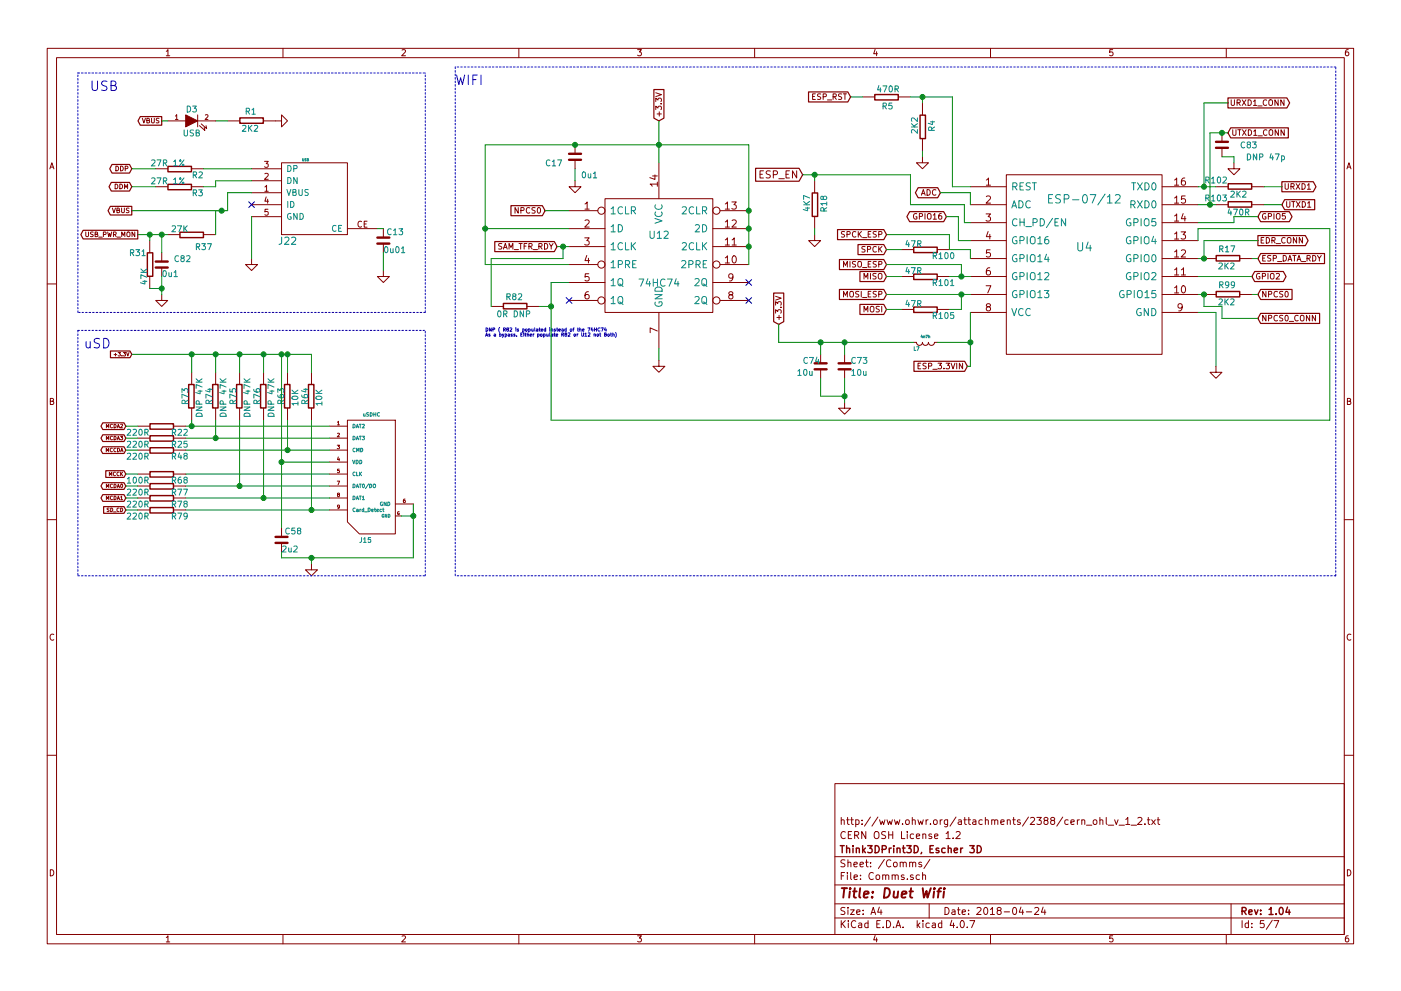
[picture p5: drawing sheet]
EESchema Schematic File Version 2
LIBS:power
LIBS:transistors
LIBS:conn
LIBS:linear
LIBS:regul
LIBS:cmos4000
LIBS:adc-dac
LIBS:memory
LIBS:xilinx
LIBS:microcontrollers
LIBS:dsp
LIBS:microchip
LIBS:analog_switches
LIBS:motorola
LIBS:texas
LIBS:intel
LIBS:audio
LIBS:interface
LIBS:digital-audio
LIBS:philips
LIBS:display
LIBS:cypress
LIBS:siliconi
LIBS:opto
LIBS:atmel
LIBS:contrib
LIBS:valves
LIBS:DuetWifi
LIBS:ATE
LIBS:DuetWifi-cache
EELAYER 25 0
EELAYER END
$Descr A4 11693 8268
encoding utf-8
Sheet 5 7
Title "Duet Wifi"
Date "2018-04-24"
Rev "1.04"
Comp "Think3DPrint3D, Escher 3D"
Comment1 "CERN OSH License 1.2"
Comment2 "http://www.ohwr.org/attachments/2388/cern_ohl_v_1_2.txt"
Comment3 ""
Comment4 ""
$EndDescr
$Comp
L GND #PWR041
U 1 1
P 3200 2250
AR Path="/53B18095" Ref="#PWR041"  Part="1" 
AR Path="/50577C6A/53B18095" Ref="#PWR69"  Part="1" 
F 0 "#PWR69" H 3200 2250 30  0001 C CNN
F 1 "GND" H 3200 2180 30  0001 C CNN
F 2 "" H 3200 2250 60  0001 C CNN
F 3 "" H 3200 2250 60  0001 C CNN
	1    3200 2250
	1    0    0    -1  
$EndComp
$Comp
L R_SMALL R63
U 1 1
P 2400 3300
F 0 "R63" V 2450 3300 50  0000 C CNN
F 1 "10K" V 2332 3312 50  0000 C CNN
F 2 "complib:R_0603" H 2400 3300 60  0001 C CNN
F 3 "" H 2400 3300 60  0001 C CNN
	1    2400 3300
	-1   0    0    1   
$EndComp
$Comp
L R_SMALL R64
U 1 1
P 2600 3300
F 0 "R64" V 2650 3300 50  0000 C CNN
F 1 "10K" V 2532 3312 50  0000 C CNN
F 2 "complib:R_0603" H 2600 3300 60  0001 C CNN
F 3 "" H 2600 3300 60  0001 C CNN
	1    2600 3300
	-1   0    0    1   
$EndComp
$Comp
L R_SMALL R73
U 1 1
P 1600 3300
F 0 "R73" V 1650 3300 50  0000 C CNN
F 1 "DNP 47K" V 1532 3312 50  0000 C CNN
F 2 "complib:R_0603" H 1600 3300 60  0001 C CNN
F 3 "" H 1600 3300 60  0001 C CNN
	1    1600 3300
	-1   0    0    1   
$EndComp
$Comp
L R_SMALL R74
U 1 1
P 1800 3300
F 0 "R74" V 1850 3300 50  0000 C CNN
F 1 "DNP 47K" V 1732 3312 50  0000 C CNN
F 2 "complib:R_0603" H 1800 3300 60  0001 C CNN
F 3 "" H 1800 3300 60  0001 C CNN
	1    1800 3300
	-1   0    0    1   
$EndComp
$Comp
L R_SMALL R76
U 1 1
P 2200 3300
F 0 "R76" V 2250 3300 50  0000 C CNN
F 1 "DNP 47K" V 2132 3312 50  0000 C CNN
F 2 "complib:R_0603" H 2200 3300 60  0001 C CNN
F 3 "" H 2200 3300 60  0001 C CNN
	1    2200 3300
	-1   0    0    1   
$EndComp
$Comp
L R_SMALL R75
U 1 1
P 2000 3300
F 0 "R75" V 2050 3300 50  0000 C CNN
F 1 "DNP 47K" V 1932 3312 50  0000 C CNN
F 2 "complib:R_0603" H 2000 3300 60  0001 C CNN
F 3 "" H 2000 3300 60  0001 C CNN
	1    2000 3300
	-1   0    0    1   
$EndComp
$Comp
L USBCONN-MicroB J22
U 1 1
P 2700 1650
AR Path="/51167B97" Ref="J22"  Part="1" 
AR Path="/50577C6A/51167B97" Ref="J22"  Part="1" 
F 0 "J22" H 2400 1300 60  0000 C CNN
F 1 "USB" H 2550 1975 20  0000 C CNN
F 2 "FE Footprints:uUSB_new" H 2700 1650 60  0001 C CNN
F 3 "" H 2700 1650 60  0001 C CNN
	1    2700 1650
	1    0    0    -1  
$EndComp
Text GLabel 1050 4250 0    30   Input ~ 0
SD_CD
Text GLabel 1050 3750 0    30   BiDi ~ 0
MCCDA
Text GLabel 1050 3950 0    30   Input ~ 0
MCCK
Text GLabel 1050 4150 0    30   BiDi ~ 0
MCDA1
Text GLabel 1050 4050 0    30   BiDi ~ 0
MCDA0
Text GLabel 1050 3650 0    30   BiDi ~ 0
MCDA3
Text GLabel 1050 3550 0    30   BiDi ~ 0
MCDA2
Text GLabel 1100 2950 0    30   Input ~ 0
+3.3V
$Comp
L uSD_Socket J15
U 1 1
P 3050 4000
F 0 "J15" H 3050 3500 40  0000 C CNN
F 1 "uSDHC" H 3100 4550 30  0000 C CNN
F 2 "complib:uSD_SKT" H 3050 4000 60  0001 C CNN
F 3 "" H 3050 4000 60  0001 C CNN
	1    3050 4000
	1    0    0    -1  
$EndComp
$Comp
L GND #PWR042
U 1 1
P 2300 1000
AR Path="/50F1BB8D" Ref="#PWR042"  Part="1" 
AR Path="/50577C6A/50F1BB8D" Ref="#PWR67"  Part="1" 
F 0 "#PWR67" H 2300 1000 30  0001 C CNN
F 1 "GND" H 2300 930 30  0001 C CNN
F 2 "" H 2300 1000 60  0001 C CNN
F 3 "" H 2300 1000 60  0001 C CNN
	1    2300 1000
	0    -1   -1   0   
$EndComp
Text GLabel 1350 1000 0    39   Output ~ 0
VBUS
$Comp
L C_SMALL C58
U 1 1
P 2350 4500
F 0 "C58" H 2375 4575 50  0000 L CNN
F 1 "2u2" H 2350 4425 50  0000 L CNN
F 2 "complib:C_0603" H 2350 4500 60  0001 C CNN
F 3 "" H 2350 4500 60  0001 C CNN
	1    2350 4500
	1    0    0    -1  
$EndComp
Text Notes 700  2900 0    79   ~ 0
uSD
$Comp
L GND #PWR043
U 1 1
P 2600 4700
AR Path="/505F7C09" Ref="#PWR043"  Part="1" 
AR Path="/50577C6A/505F7C09" Ref="#PWR68"  Part="1" 
F 0 "#PWR68" H 2600 4700 30  0001 C CNN
F 1 "GND" H 2600 4630 30  0001 C CNN
F 2 "" H 2600 4700 60  0001 C CNN
F 3 "" H 2600 4700 60  0001 C CNN
	1    2600 4700
	1    0    0    -1  
$EndComp
Text Notes 3800 700  0    79   ~ 0
WIFI
Text Notes 750  750  0    79   ~ 0
USB
$Comp
L R_SMALL R1
U 1 1
P 2100 1000
F 0 "R1" V 2175 1008 50  0000 C CNN
F 1 "2K2" V 2032 1012 50  0000 C CNN
F 2 "complib:R_0603" H 2100 1000 60  0001 C CNN
F 3 "" H 2100 1000 60  0001 C CNN
	1    2100 1000
	0    -1   -1   0   
$EndComp
$Comp
L LED D3
U 1 1
P 1600 1000
F 0 "D3" H 1600 1100 50  0000 C CNN
F 1 "USB" H 1600 900 50  0000 C CNN
F 2 "complib:D_0603" H 1600 1000 60  0001 C CNN
F 3 "" H 1600 1000 60  0001 C CNN
	1    1600 1000
	1    0    0    -1  
$EndComp
$Comp
L R_SMALL R3
U 1 1
P 1500 1550
F 0 "R3" V 1550 1700 50  0000 C CNN
F 1 "27R 1%" V 1450 1450 50  0000 C CNN
F 2 "complib:R_0603" H 1500 1550 60  0001 C CNN
F 3 "" H 1500 1550 60  0001 C CNN
	1    1500 1550
	0    1    1    0   
$EndComp
$Comp
L R_SMALL R2
U 1 1
P 1500 1400
F 0 "R2" V 1550 1550 50  0000 C CNN
F 1 "27R 1%" V 1450 1300 50  0000 C CNN
F 2 "complib:R_0603" H 1500 1400 60  0001 C CNN
F 3 "" H 1500 1400 60  0001 C CNN
	1    1500 1400
	0    1    1    0   
$EndComp
$Comp
L GND #PWR044
U 1 1
P 2100 2150
AR Path="/505F6D36" Ref="#PWR044"  Part="1" 
AR Path="/50577C6A/505F6D36" Ref="#PWR66"  Part="1" 
F 0 "#PWR66" H 2100 2150 30  0001 C CNN
F 1 "GND" H 2100 2080 30  0001 C CNN
F 2 "" H 2100 2150 60  0001 C CNN
F 3 "" H 2100 2150 60  0001 C CNN
	1    2100 2150
	1    0    0    -1  
$EndComp
Text GLabel 1100 1750 0    39   Output ~ 0
VBUS
Text GLabel 1100 1550 0    39   BiDi ~ 0
DDM
Text GLabel 1100 1400 0    39   BiDi ~ 0
DDP
NoConn ~ 2100 1700
Text GLabel 7100 800  0    47   Input ~ 0
ESP_RST
Text GLabel 10500 2150 2    47   Input ~ 0
ESP_DATA_RDY
Text GLabel 4650 2050 0    47   Input ~ 0
SAM_TFR_RDY
Text GLabel 10500 2450 2    47   Input ~ 0
NPCS0
Text GLabel 7400 2300 0    47   Input ~ 0
MISO
Text GLabel 7400 2575 0    47   Input ~ 0
MOSI
Text GLabel 7400 2075 0    47   Input ~ 0
SPCK
$Comp
L R_SMALL R4
U 1 1
P 7700 1050
F 0 "R4" V 7775 1058 50  0000 C CNN
F 1 "2K2" V 7632 1062 50  0000 C CNN
F 2 "complib:R_0603" H 7700 1050 60  0001 C CNN
F 3 "~" H 7700 1050 60  0000 C CNN
	1    7700 1050
	1    0    0    -1  
$EndComp
$Comp
L GND #PWR045
U 1 1
P 7700 1300
AR Path="/568407A1" Ref="#PWR045"  Part="1" 
AR Path="/50577C6A/568407A1" Ref="#PWR74"  Part="1" 
F 0 "#PWR74" H 7700 1300 30  0001 C CNN
F 1 "GND" H 7700 1230 30  0001 C CNN
F 2 "" H 7700 1300 60  0001 C CNN
F 3 "" H 7700 1300 60  0001 C CNN
	1    7700 1300
	1    0    0    -1  
$EndComp
Text GLabel 10700 1550 2    47   Output ~ 0
URXD1
Text GLabel 10700 1700 2    47   Input ~ 0
UTXD1
Text GLabel 6500 2700 1    47   Input ~ 0
+3.3V
$Comp
L GND #PWR046
U 1 1
P 10150 3050
AR Path="/56840A06" Ref="#PWR046"  Part="1" 
AR Path="/50577C6A/56840A06" Ref="#PWR75"  Part="1" 
F 0 "#PWR75" H 10150 3050 30  0001 C CNN
F 1 "GND" H 10150 2980 30  0001 C CNN
F 2 "" H 10150 3050 60  0001 C CNN
F 3 "" H 10150 3050 60  0001 C CNN
	1    10150 3050
	1    0    0    -1  
$EndComp
Text GLabel 5500 1000 1    47   Input ~ 0
+3.3V
$Comp
L GND #PWR047
U 1 1
P 5500 3000
AR Path="/568495D3" Ref="#PWR047"  Part="1" 
AR Path="/50577C6A/568495D3" Ref="#PWR71"  Part="1" 
F 0 "#PWR71" H 5500 3000 30  0001 C CNN
F 1 "GND" H 5500 2930 30  0001 C CNN
F 2 "" H 5500 3000 60  0001 C CNN
F 3 "" H 5500 3000 60  0001 C CNN
	1    5500 3000
	1    0    0    -1  
$EndComp
$Comp
L ESP-07/12 U4
U 1 1
P 9050 2250
F 0 "U4" H 9050 2450 70  0000 C CNN
F 1 "ESP-07/12" H 9050 2850 70  0000 C CNN
F 2 "complib:ESP-12S" H 9050 2400 60  0001 C CNN
F 3 "~" H 9050 2400 60  0000 C CNN
	1    9050 2250
	1    0    0    -1  
$EndComp
Text GLabel 6700 1450 0    60   Input ~ 0
ESP_EN
$Comp
L R_SMALL R18
U 1 1
P 6800 1700
F 0 "R18" V 6875 1708 50  0000 C CNN
F 1 "4K7" V 6732 1712 50  0000 C CNN
F 2 "complib:R_0603" H 6800 1700 60  0001 C CNN
F 3 "~" H 6800 1700 60  0000 C CNN
	1    6800 1700
	1    0    0    -1  
$EndComp
$Comp
L GND #PWR048
U 1 1
P 7050 3350
AR Path="/5688FD9E" Ref="#PWR048"  Part="1" 
AR Path="/50577C6A/5688FD9E" Ref="#PWR73"  Part="1" 
F 0 "#PWR73" H 7050 3350 30  0001 C CNN
F 1 "GND" H 7050 3280 30  0001 C CNN
F 2 "" H 7050 3350 60  0001 C CNN
F 3 "" H 7050 3350 60  0001 C CNN
	1    7050 3350
	1    0    0    -1  
$EndComp
$Comp
L 74HC74 U12
U 1 1
P 5500 2100
F 0 "U12" H 5500 2250 60  0000 C CNN
F 1 "74HC74" H 5500 1850 60  0000 C CNN
F 2 "FE Footprints:TSSOP-14" H 5500 2050 60  0001 C CNN
F 3 "~" H 5500 2050 60  0000 C CNN
	1    5500 2100
	1    0    0    -1  
$EndComp
Text GLabel 4550 1750 0    47   Input ~ 0
NPCS0
NoConn ~ 6250 2350
NoConn ~ 6250 2500
NoConn ~ 4750 2500
$Comp
L R_SMALL R68
U 1 1
P 1350 3950
F 0 "R68" V 1400 4100 50  0000 C CNN
F 1 "100R" V 1400 3750 50  0000 C CNN
F 2 "complib:R_0603" H 1350 3950 60  0001 C CNN
F 3 "" H 1350 3950 60  0001 C CNN
	1    1350 3950
	0    1    1    0   
$EndComp
$Comp
L R_SMALL R77
U 1 1
P 1350 4050
F 0 "R77" V 1400 4200 50  0000 C CNN
F 1 "220R" V 1400 3850 50  0000 C CNN
F 2 "complib:R_0603" H 1350 4050 60  0001 C CNN
F 3 "" H 1350 4050 60  0001 C CNN
	1    1350 4050
	0    1    1    0   
$EndComp
$Comp
L R_SMALL R78
U 1 1
P 1350 4150
F 0 "R78" V 1400 4300 50  0000 C CNN
F 1 "220R" V 1400 3950 50  0000 C CNN
F 2 "complib:R_0603" H 1350 4150 60  0001 C CNN
F 3 "" H 1350 4150 60  0001 C CNN
	1    1350 4150
	0    1    1    0   
$EndComp
$Comp
L R_SMALL R79
U 1 1
P 1350 4250
F 0 "R79" V 1400 4400 50  0000 C CNN
F 1 "220R" V 1400 4050 50  0000 C CNN
F 2 "complib:R_0603" H 1350 4250 60  0001 C CNN
F 3 "" H 1350 4250 60  0001 C CNN
	1    1350 4250
	0    1    1    0   
$EndComp
$Comp
L R_SMALL R48
U 1 1
P 1350 3750
F 0 "R48" V 1400 3900 50  0000 C CNN
F 1 "220R" V 1400 3550 50  0000 C CNN
F 2 "complib:R_0603" H 1350 3750 60  0001 C CNN
F 3 "" H 1350 3750 60  0001 C CNN
	1    1350 3750
	0    1    1    0   
$EndComp
$Comp
L R_SMALL R25
U 1 1
P 1350 3650
F 0 "R25" V 1400 3800 50  0000 C CNN
F 1 "220R" V 1400 3450 50  0000 C CNN
F 2 "complib:R_0603" H 1350 3650 60  0001 C CNN
F 3 "" H 1350 3650 60  0001 C CNN
	1    1350 3650
	0    1    1    0   
$EndComp
$Comp
L R_SMALL R22
U 1 1
P 1350 3550
F 0 "R22" V 1400 3700 50  0000 C CNN
F 1 "220R" V 1400 3350 50  0000 C CNN
F 2 "complib:R_0603" H 1350 3550 60  0001 C CNN
F 3 "" H 1350 3550 60  0001 C CNN
	1    1350 3550
	0    1    1    0   
$EndComp
$Comp
L C_SMALL C13
U 1 1
P 3200 2000
F 0 "C13" H 3225 2075 50  0000 L CNN
F 1 "0u01" H 3200 1925 50  0000 L CNN
F 2 "complib:C_0603" H 3200 2000 60  0001 C CNN
F 3 "" H 3200 2000 60  0001 C CNN
	1    3200 2000
	1    0    0    -1  
$EndComp
$Comp
L GND #PWR049
U 1 1
P 6800 1950
AR Path="/56943A84" Ref="#PWR049"  Part="1" 
AR Path="/50577C6A/56943A84" Ref="#PWR72"  Part="1" 
F 0 "#PWR72" H 6800 1950 30  0001 C CNN
F 1 "GND" H 6800 1880 30  0001 C CNN
F 2 "" H 6800 1950 60  0001 C CNN
F 3 "" H 6800 1950 60  0001 C CNN
	1    6800 1950
	1    0    0    -1  
$EndComp
$Comp
L C_SMALL C17
U 1 1
P 4800 1300
F 0 "C17" H 4550 1250 50  0000 L CNN
F 1 "0u1" H 4850 1150 50  0000 L CNN
F 2 "complib:C_0603" H 4800 1300 60  0001 C CNN
F 3 "~" H 4800 1300 60  0000 C CNN
	1    4800 1300
	1    0    0    -1  
$EndComp
$Comp
L GND #PWR050
U 1 1
P 4800 1500
AR Path="/56943B32" Ref="#PWR050"  Part="1" 
AR Path="/50577C6A/56943B32" Ref="#PWR70"  Part="1" 
F 0 "#PWR70" H 4800 1500 30  0001 C CNN
F 1 "GND" H 4800 1430 30  0001 C CNN
F 2 "" H 4800 1500 60  0001 C CNN
F 3 "" H 4800 1500 60  0001 C CNN
	1    4800 1500
	1    0    0    -1  
$EndComp
$Comp
L R_SMALL R17
U 1 1
P 10250 2150
F 0 "R17" V 10325 2158 50  0000 C CNN
F 1 "2K2" V 10182 2162 50  0000 C CNN
F 2 "complib:R_0603" H 10250 2150 60  0001 C CNN
F 3 "~" H 10250 2150 60  0000 C CNN
	1    10250 2150
	0    -1   -1   0   
$EndComp
$Comp
L R_SMALL R82
U 1 1
P 4300 2550
F 0 "R82" V 4375 2558 50  0000 C CNN
F 1 "0R DNP" V 4232 2562 50  0000 C CNN
F 2 "complib:R_0603" H 4300 2550 60  0001 C CNN
F 3 "~" H 4300 2550 60  0000 C CNN
	1    4300 2550
	0    -1   -1   0   
$EndComp
Text Notes 4050 2800 0    28   ~ 0
DNP ( R82 is populated instead of the 74HC74\nAs a bypass. Either populate R82 or U12 not Both)
$Comp
L R_SMALL R99
U 1 1
P 10250 2450
F 0 "R99" V 10325 2458 50  0000 C CNN
F 1 "2K2" V 10182 2462 50  0000 C CNN
F 2 "complib:R_0603" H 10250 2450 60  0001 C CNN
F 3 "~" H 10250 2450 60  0000 C CNN
	1    10250 2450
	0    -1   -1   0   
$EndComp
$Comp
L R_SMALL R102
U 1 1
P 10350 1550
F 0 "R102" V 10400 1750 50  0000 C CNN
F 1 "2K2" V 10282 1562 50  0000 C CNN
F 2 "complib:R_0603" H 10350 1550 60  0001 C CNN
F 3 "~" H 10350 1550 60  0000 C CNN
	1    10350 1550
	0    -1   -1   0   
$EndComp
$Comp
L R_SMALL R103
U 1 1
P 10350 1700
F 0 "R103" V 10400 1900 50  0000 C CNN
F 1 "470R" V 10282 1712 50  0000 C CNN
F 2 "complib:R_0603" H 10350 1700 60  0001 C CNN
F 3 "~" H 10350 1700 60  0000 C CNN
	1    10350 1700
	0    -1   -1   0   
$EndComp
Text GLabel 10250 1100 2    47   Input ~ 0
UTXD1_CONN
Text GLabel 10250 850  2    47   Output ~ 0
URXD1_CONN
Text GLabel 10500 2000 2    47   Output ~ 0
EDR_CONN
$Comp
L C_SMALL C74
U 1 1
P 6850 3050
F 0 "C74" H 6700 3100 50  0000 L CNN
F 1 "10u" H 6650 3000 50  0000 L CNN
F 2 "FE Footprints:C_0805" H 6850 3050 60  0001 C CNN
F 3 "~" H 6850 3050 60  0000 C CNN
	1    6850 3050
	1    0    0    -1  
$EndComp
Text GLabel 1150 1950 0    39   Output ~ 0
USB_PWR_MON
$Comp
L R_SMALL R37
U 1 1
P 1600 1950
F 0 "R37" V 1700 2050 50  0000 C CNN
F 1 "27K" V 1550 1850 50  0000 C CNN
F 2 "complib:R_0603" H 1600 1950 60  0001 C CNN
F 3 "" H 1600 1950 60  0001 C CNN
	1    1600 1950
	0    1    1    0   
$EndComp
$Comp
L R_SMALL R31
U 1 1
P 1250 2200
F 0 "R31" H 1150 2300 50  0000 C CNN
F 1 "47K" V 1200 2100 50  0000 C CNN
F 2 "complib:R_0603" H 1250 2200 60  0001 C CNN
F 3 "" H 1250 2200 60  0001 C CNN
	1    1250 2200
	1    0    0    -1  
$EndComp
$Comp
L C_SMALL C82
U 1 1
P 1350 2200
F 0 "C82" H 1450 2250 50  0000 L CNN
F 1 "0u1" H 1350 2125 50  0000 L CNN
F 2 "complib:C_0603" H 1350 2200 60  0001 C CNN
F 3 "" H 1350 2200 60  0001 C CNN
	1    1350 2200
	1    0    0    -1  
$EndComp
$Comp
L GND #PWR051
U 1 1
P 1350 2450
AR Path="/5706BFDA" Ref="#PWR051"  Part="1" 
AR Path="/50577C6A/5706BFDA" Ref="#PWR65"  Part="1" 
F 0 "#PWR65" H 1350 2450 30  0001 C CNN
F 1 "GND" H 1350 2380 30  0001 C CNN
F 2 "" H 1350 2450 60  0001 C CNN
F 3 "" H 1350 2450 60  0001 C CNN
	1    1350 2450
	1    0    0    -1  
$EndComp
$Comp
L C_SMALL C83
U 1 1
P 10200 1200
F 0 "C83" H 10350 1200 50  0000 L CNN
F 1 "DNP 47p" H 10400 1100 50  0000 L CNN
F 2 "complib:C_0603" H 10200 1200 60  0001 C CNN
F 3 "~" H 10200 1200 60  0000 C CNN
	1    10200 1200
	1    0    0    -1  
$EndComp
$Comp
L GND #PWR052
U 1 1
P 10300 1350
AR Path="/5719E79B" Ref="#PWR052"  Part="1" 
AR Path="/50577C6A/5719E79B" Ref="#PWR76"  Part="1" 
F 0 "#PWR76" H 10300 1350 30  0001 C CNN
F 1 "GND" H 10300 1280 30  0001 C CNN
F 2 "" H 10300 1350 60  0001 C CNN
F 3 "" H 10300 1350 60  0001 C CNN
	1    10300 1350
	1    0    0    -1  
$EndComp
$Comp
L C_SMALL C73
U 1 1
P 7050 3050
F 0 "C73" H 7100 3100 50  0000 L CNN
F 1 "10u" H 7100 3000 50  0000 L CNN
F 2 "FE Footprints:C_0805" H 7050 3050 60  0001 C CNN
F 3 "~" H 7050 3050 60  0000 C CNN
	1    7050 3050
	1    0    0    -1  
$EndComp
Text GLabel 10500 2650 2    47   Input ~ 0
NPCS0_CONN
Text GLabel 10500 1800 2    47   BiDi ~ 0
GPIO5
Text GLabel 10450 2300 2    47   BiDi ~ 0
GPIO2
Text GLabel 7850 1600 0    47   BiDi ~ 0
ADC
Text GLabel 7900 1800 0    47   BiDi ~ 0
GPIO16
$Comp
L R_SMALL R5
U 1 1
P 7400 800
F 0 "R5" V 7475 808 50  0000 C CNN
F 1 "470R" V 7332 812 50  0000 C CNN
F 2 "complib:R_0603" H 7400 800 60  0001 C CNN
F 3 "~" H 7400 800 60  0000 C CNN
	1    7400 800 
	0    1    1    0   
$EndComp
$Comp
L R_SMALL R100
U 1 1
P 7725 2075
F 0 "R100" V 7775 2225 50  0000 C CNN
F 1 "47R" V 7675 1975 50  0000 C CNN
F 2 "complib:R_0603" H 7725 2075 60  0001 C CNN
F 3 "" H 7725 2075 60  0001 C CNN
	1    7725 2075
	0    1    1    0   
$EndComp
$Comp
L R_SMALL R101
U 1 1
P 7725 2300
F 0 "R101" V 7775 2450 50  0000 C CNN
F 1 "47R" V 7675 2200 50  0000 C CNN
F 2 "complib:R_0603" H 7725 2300 60  0001 C CNN
F 3 "" H 7725 2300 60  0001 C CNN
	1    7725 2300
	0    1    1    0   
$EndComp
$Comp
L R_SMALL R105
U 1 1
P 7725 2575
F 0 "R105" V 7775 2725 50  0000 C CNN
F 1 "47R" V 7675 2475 50  0000 C CNN
F 2 "complib:R_0603" H 7725 2575 60  0001 C CNN
F 3 "" H 7725 2575 60  0001 C CNN
	1    7725 2575
	0    1    1    0   
$EndComp
$Comp
L L_MINI L7
U 1 1
P 7725 2850
F 0 "L7" H 7650 2800 30  0000 C CNN
F 1 "4n7h" H 7725 2900 22  0000 C CNN
F 2 "Inductor_SMD:L_0603_1608Metric" H 7725 2850 60  0001 C CNN
F 3 "" H 7725 2850 60  0000 C CNN
	1    7725 2850
	1    0    0    -1  
$EndComp
Text GLabel 7400 2450 0    47   Input ~ 0
MOSI_ESP
Wire Wire Line
	3200 1900 3150 1900
Connection ~ 1800 2950
Wire Wire Line
	1800 2950 1800 3100
Connection ~ 2200 2950
Wire Wire Line
	2200 2950 2200 3100
Connection ~ 2350 3850
Connection ~ 3450 4300
Wire Wire Line
	3450 4650 3450 4200
Wire Wire Line
	2350 4650 3450 4650
Wire Notes Line
	3550 2600 650  2600
Wire Wire Line
	2100 1600 1900 1600
Wire Wire Line
	1900 1600 1900 1750
Wire Wire Line
	1400 1000 1350 1000
Wire Notes Line
	11150 4800 3800 4800
Wire Notes Line
	11150 4800 11150 550 
Wire Notes Line
	11150 550  3800 550 
Wire Notes Line
	650  2750 3550 2750
Wire Notes Line
	650  2750 650  4800
Wire Notes Line
	650  4800 3550 4800
Wire Notes Line
	3550 4800 3550 2750
Wire Notes Line
	3800 550  3800 4800
Wire Wire Line
	1900 1750 1100 1750
Wire Wire Line
	1100 1400 1300 1400
Wire Wire Line
	1100 1550 1300 1550
Wire Wire Line
	1700 1400 2100 1400
Wire Wire Line
	2100 1500 1800 1500
Wire Wire Line
	1800 1500 1800 1550
Wire Wire Line
	1800 1550 1700 1550
Wire Notes Line
	3550 2600 3550 600 
Wire Notes Line
	650  2600 650  600 
Wire Wire Line
	2600 4700 2600 4650
Connection ~ 2600 4650
Wire Wire Line
	1800 1000 1900 1000
Wire Wire Line
	2350 4650 2350 4600
Wire Notes Line
	650  600  3550 600 
Wire Wire Line
	3350 4300 3450 4300
Wire Wire Line
	2350 2950 2350 4400
Wire Wire Line
	2000 2950 2000 3100
Connection ~ 2000 2950
Wire Wire Line
	1600 2950 1600 3100
Connection ~ 1600 2950
Wire Wire Line
	2100 2150 2100 1800
Wire Wire Line
	7700 1300 7700 1250
Wire Wire Line
	7600 800  7950 800 
Wire Wire Line
	10000 1550 10150 1550
Wire Wire Line
	10000 1700 10150 1700
Wire Wire Line
	6500 2700 6500 2850
Wire Wire Line
	10000 2600 10150 2600
Wire Wire Line
	10150 2600 10150 3050
Wire Wire Line
	5500 2900 5500 3000
Wire Wire Line
	5500 1000 5500 1350
Wire Wire Line
	7925 2300 8100 2300
Wire Wire Line
	6700 1450 7600 1450
Wire Wire Line
	8100 1550 7950 1550
Wire Wire Line
	7950 1550 7950 800 
Wire Wire Line
	7050 3150 7050 3350
Wire Wire Line
	4550 1750 4750 1750
Wire Wire Line
	4050 2200 4750 2200
Wire Wire Line
	4050 1200 4050 2200
Wire Wire Line
	4650 2050 4750 2050
Wire Wire Line
	4750 1900 4050 1900
Connection ~ 4050 1900
Wire Wire Line
	6250 1200 6250 2200
Connection ~ 6250 2050
Connection ~ 6250 1900
Connection ~ 6250 1750
Wire Wire Line
	4750 2350 4600 2350
Wire Wire Line
	4600 2350 4600 3500
Wire Wire Line
	4600 3500 11100 3500
Wire Wire Line
	11100 3500 11100 1900
Wire Wire Line
	1050 3650 1150 3650
Wire Wire Line
	1550 3750 2750 3750
Wire Wire Line
	1050 3950 1150 3950
Wire Wire Line
	1050 4050 1150 4050
Wire Wire Line
	1050 4150 1150 4150
Wire Wire Line
	1550 3950 2750 3950
Wire Wire Line
	1550 4250 2750 4250
Wire Wire Line
	1150 3550 1050 3550
Wire Wire Line
	1550 3550 2750 3550
Wire Wire Line
	1600 3550 1600 3500
Connection ~ 1600 3550
Wire Wire Line
	2750 3850 2350 3850
Wire Wire Line
	1550 4050 2750 4050
Wire Wire Line
	2000 4050 2000 3500
Connection ~ 2000 4050
Wire Wire Line
	1550 4150 2750 4150
Wire Wire Line
	2200 4150 2200 3500
Connection ~ 2200 4150
Wire Wire Line
	1050 3750 1150 3750
Wire Wire Line
	1050 4250 1150 4250
Wire Wire Line
	1550 3650 2750 3650
Wire Wire Line
	1800 3650 1800 3500
Connection ~ 1800 3650
Wire Wire Line
	1100 2950 2600 2950
Wire Wire Line
	2400 2950 2400 3100
Connection ~ 2350 2950
Wire Wire Line
	2600 2950 2600 3100
Connection ~ 2400 2950
Wire Wire Line
	2400 3500 2400 3750
Connection ~ 2400 3750
Wire Wire Line
	2600 3500 2600 4250
Connection ~ 2600 4250
Wire Wire Line
	3200 2250 3200 2100
Wire Wire Line
	6800 1450 6800 1500
Wire Wire Line
	7700 850  7700 800 
Connection ~ 7700 800 
Wire Wire Line
	6800 1950 6800 1900
Connection ~ 6800 1450
Wire Wire Line
	4800 1400 4800 1500
Wire Wire Line
	4050 1200 6250 1200
Connection ~ 5500 1200
Connection ~ 4800 1200
Wire Wire Line
	10450 2150 10500 2150
Wire Wire Line
	10050 2150 10000 2150
Wire Wire Line
	4700 2150 4700 2050
Wire Wire Line
	4100 2150 4700 2150
Wire Wire Line
	4100 2150 4100 2550
Connection ~ 4700 2050
Wire Wire Line
	4500 2550 4600 2550
Connection ~ 4600 2550
Wire Wire Line
	7050 2850 7050 2950
Connection ~ 7050 2850
Wire Wire Line
	10000 2450 10050 2450
Wire Wire Line
	10500 2450 10450 2450
Wire Wire Line
	10700 1550 10550 1550
Wire Wire Line
	10700 1700 10550 1700
Connection ~ 7050 3300
Wire Wire Line
	10100 1100 10100 1700
Connection ~ 10100 1700
Wire Wire Line
	10050 850  10250 850 
Wire Wire Line
	10050 850  10050 1550
Connection ~ 10050 1550
Wire Wire Line
	10100 1100 10250 1100
Wire Wire Line
	6850 2950 6850 2850
Connection ~ 6850 2850
Wire Wire Line
	6850 3150 6850 3300
Wire Wire Line
	1850 1750 1800 1750
Wire Wire Line
	1800 1750 1800 1950
Connection ~ 1850 1750
Wire Wire Line
	1350 2300 1350 2450
Wire Wire Line
	1350 2400 1250 2400
Connection ~ 1350 2400
Wire Wire Line
	1350 1950 1350 2100
Wire Wire Line
	1150 1950 1400 1950
Wire Wire Line
	1250 2000 1250 1950
Connection ~ 1350 1950
Connection ~ 1250 1950
Wire Wire Line
	10200 1300 10300 1300
Wire Wire Line
	10300 1300 10300 1350
Connection ~ 10200 1100
Wire Wire Line
	10500 2650 10200 2650
Wire Wire Line
	10200 2650 10200 2550
Wire Wire Line
	10000 1850 10300 1850
Wire Wire Line
	10300 1850 10300 1800
Wire Wire Line
	10300 1800 10500 1800
Wire Wire Line
	10450 2300 10000 2300
Wire Wire Line
	10000 1900 10000 2000
Wire Wire Line
	11100 1900 10000 1900
Wire Wire Line
	10050 2150 10050 2000
Wire Wire Line
	10050 2000 10500 2000
Wire Wire Line
	10200 2550 10050 2550
Wire Wire Line
	10050 2550 10050 2450
Connection ~ 10050 2150
Connection ~ 10050 2450
Wire Wire Line
	7850 1600 8100 1600
Wire Wire Line
	8100 1600 8100 1700
Wire Wire Line
	7600 1450 7600 1700
Wire Wire Line
	7600 1700 8050 1700
Wire Wire Line
	8050 1700 8050 1850
Wire Wire Line
	8050 1850 8100 1850
Wire Wire Line
	7900 1800 8000 1800
Wire Wire Line
	8000 1800 8000 2000
Wire Wire Line
	8000 2000 8100 2000
Wire Wire Line
	6850 3300 7050 3300
Wire Wire Line
	7200 800  7100 800 
Wire Wire Line
	7525 2075 7400 2075
Wire Wire Line
	7525 2300 7400 2300
Wire Wire Line
	7525 2575 7400 2575
Wire Wire Line
	6500 2850 7625 2850
Wire Wire Line
	7825 2850 8100 2850
Wire Wire Line
	7925 2575 8025 2575
Wire Wire Line
	8025 2575 8025 2450
Wire Wire Line
	7400 2450 8100 2450
Connection ~ 8025 2450
Text GLabel 7400 2200 0    47   Input ~ 0
MISO_ESP
Wire Wire Line
	7400 2200 8025 2200
Wire Wire Line
	8025 2200 8025 2300
Connection ~ 8025 2300
Wire Wire Line
	8100 2150 8100 2075
Wire Wire Line
	8100 2075 7925 2075
Wire Wire Line
	7925 2075 7925 1950
Wire Wire Line
	7925 1950 7400 1950
Text GLabel 7400 1950 0    47   Input ~ 0
SPCK_ESP
Text GLabel 8075 3050 0    47   Input ~ 0
ESP_3.3VIN
Connection ~ 8100 2850
Wire Wire Line
	8100 3050 8075 3050
Wire Wire Line
	8100 2600 8100 3050
$EndSCHEMATC
